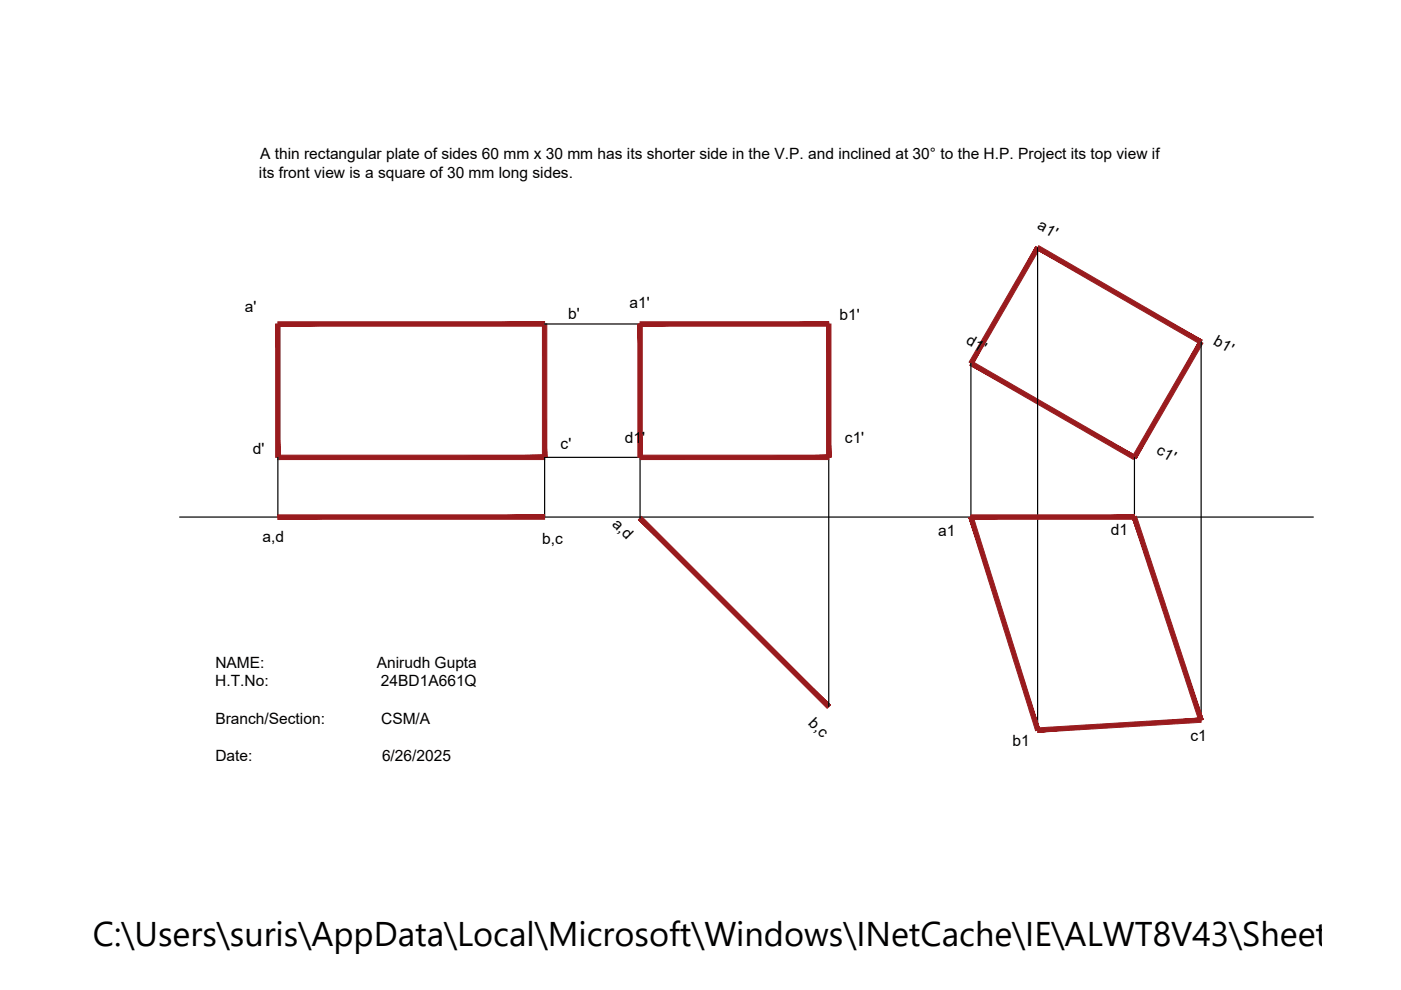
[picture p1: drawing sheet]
<svg xmlns="http://www.w3.org/2000/svg" width="297mm" height="210mm" viewBox="0 0 297 210" stroke-linecap="round" stroke-linejoin="round" font-family="sans-serif">
<!-- layer: 0 -->
<path d="M220 52.5v102.3M115.5 68.7h60.2v81.1M135.7 68.7v41.1M175.7 68.7v28.3h-60.2v12.6M205.9 77v32.6M58.9 97v12.6M38.1 109.6h240.4M240.5 109.6v-12.6l14.2-24.5v80.2" fill="none" stroke="#000" stroke-width=".25"/>
<g fill="#991b1e" stroke="#991b1e" stroke-width=".21">
<path d="M58.4 68.7l1 28.3v-28.3zM58.4 68.7l1 28.3h-1z"/>
<path d="M58.9 68.2v1l56.6-1zM58.9 69.2l56.6-1v1z"/>
<path d="M115 68.7l.9 28.3v-28.3zM115 68.7l.9 28.3h-.9z"/>
<path d="M58.9 96.5v.9l56.6-.9zM58.9 97.4l56.6-.9v.9z"/>
<path d="M58.9 109.2v.9l56.6-.9zM58.9 110.1l56.6-.9v.9z"/>
<path d="M135.4 110.2l40.7 39.3-40.1-40zM135.4 110.2l40.7 39.3-.7 .7z"/>
<path d="M135.7 96.5v.9l40-.9zM135.7 97.4l40-.9v.9z"/>
<path d="M135.7 69.2h40v-1zM135.7 68.2h40l-40 1z"/>
<path d="M135.2 68.7l1 28.3v-28.3zM135.2 68.7l1 28.3h-1z"/>
<path d="M175.2 68.7l1 28.3v-28.3zM175.2 68.7l1 28.3h-1z"/>
<path d="M206.1 76.6l-.5 .8 35.1 19.2zM205.6 77.4l35.1 19.2-.4 .8z"/>
<path d="M219.8 52.9l34.6 20 .5-.8zM220.2 52.1l34.7 20-35.1-19.2z"/>
<path d="M219.6 52.3l-13.3 24.9 14.1-24.5zM219.6 52.3l-13.3 24.9-.8-.4z"/>
<path d="M254.2 72.3l-13.3 24.9 14.1-24.4zM254.2 72.3l-13.3 24.9-.8-.4z"/>
<path d="M205.9 109.2v.9l34.6-.9zM205.9 110.1l34.6-.9v.9z"/>
<path d="M240.1 109.8l15 42.8-14.2-43.1zM240.1 109.8l15 42.8-.9 .3z"/>
<path d="M220 155.3l34.7-2.2-.1-.9zM220 154.3l34.6-2.1-34.6 3.1z"/>
<path d="M205.4 109.8l14.2 45.1 .9-.2zM205.4 109.8l.9-.3 14.2 45.2z"/>
</g>
<text font-size="7.3" x="19.7" y="200.6">C:\Users\suris\AppData\Local\Microsoft\Windows\INetCache\IE\ALWT8V43\Sheet-6B[1</text>
<g font-size="3.3">
<text x="55.1" y="33.7">A thin rectangular plate of sides 60 mm x 30 mm has its shorter side in the V.P. and inclined at 30° to the H.P. Project its top view if</text>
<text x="54.9" y="37.7">its front view is a square of 30 mm long sides.</text>
<text x="219.8" y="48.4" transform="rotate(30 219.8 48.4)">a1'</text>
<text x="133.5" y="65.2">a1'</text>
<text x="51.9" y="66.1">a'</text>
<text x="120.5" y="67.7">b'</text>
<text x="178" y="67.8">b1'</text>
<text x="204.6" y="72.8" transform="rotate(30 204.6 72.8)">d1'</text>
<text x="257.1" y="72.9" transform="rotate(30 257.1 72.9)">b1'</text>
<text x="118.9" y="95.2">c'</text>
<text x="132.5" y="93.9">d1'</text>
<text x="179.1" y="93.9">c1'</text>
<text x="53.6" y="96.3">d'</text>
<text x="245" y="96.1" transform="rotate(30 245 96.1)">c1'</text>
<text x="129.7" y="111.3" transform="rotate(45 129.7 111.3)">a,d</text>
<text x="198.9" y="113.7">a1</text>
<text x="235.5" y="113.4">d1</text>
<text x="55.7" y="114.9">a,d</text>
<text x="115" y="115.4">b,c</text>
<text x="45.7" y="141.6">NAME:</text>
<text x="79.9" y="141.6">Anirudh Gupta</text>
<text x="45.6" y="145.5">H.T.No:</text>
<text x="80.8" y="145.5">24BD1A661Q</text>
<text x="45.7" y="153.4">Branch/Section:</text>
<text x="80.8" y="153.4">CSM/A</text>
<text x="171.2" y="153.6" transform="rotate(45 171.2 153.6)">b,c</text>
<text x="45.7" y="161.3">Date:</text>
<text x="81" y="161.3">6/26/2025</text>
<text x="214.7" y="158.2">b1</text>
<text x="252.4" y="157">c1</text>
</g>
</svg>
